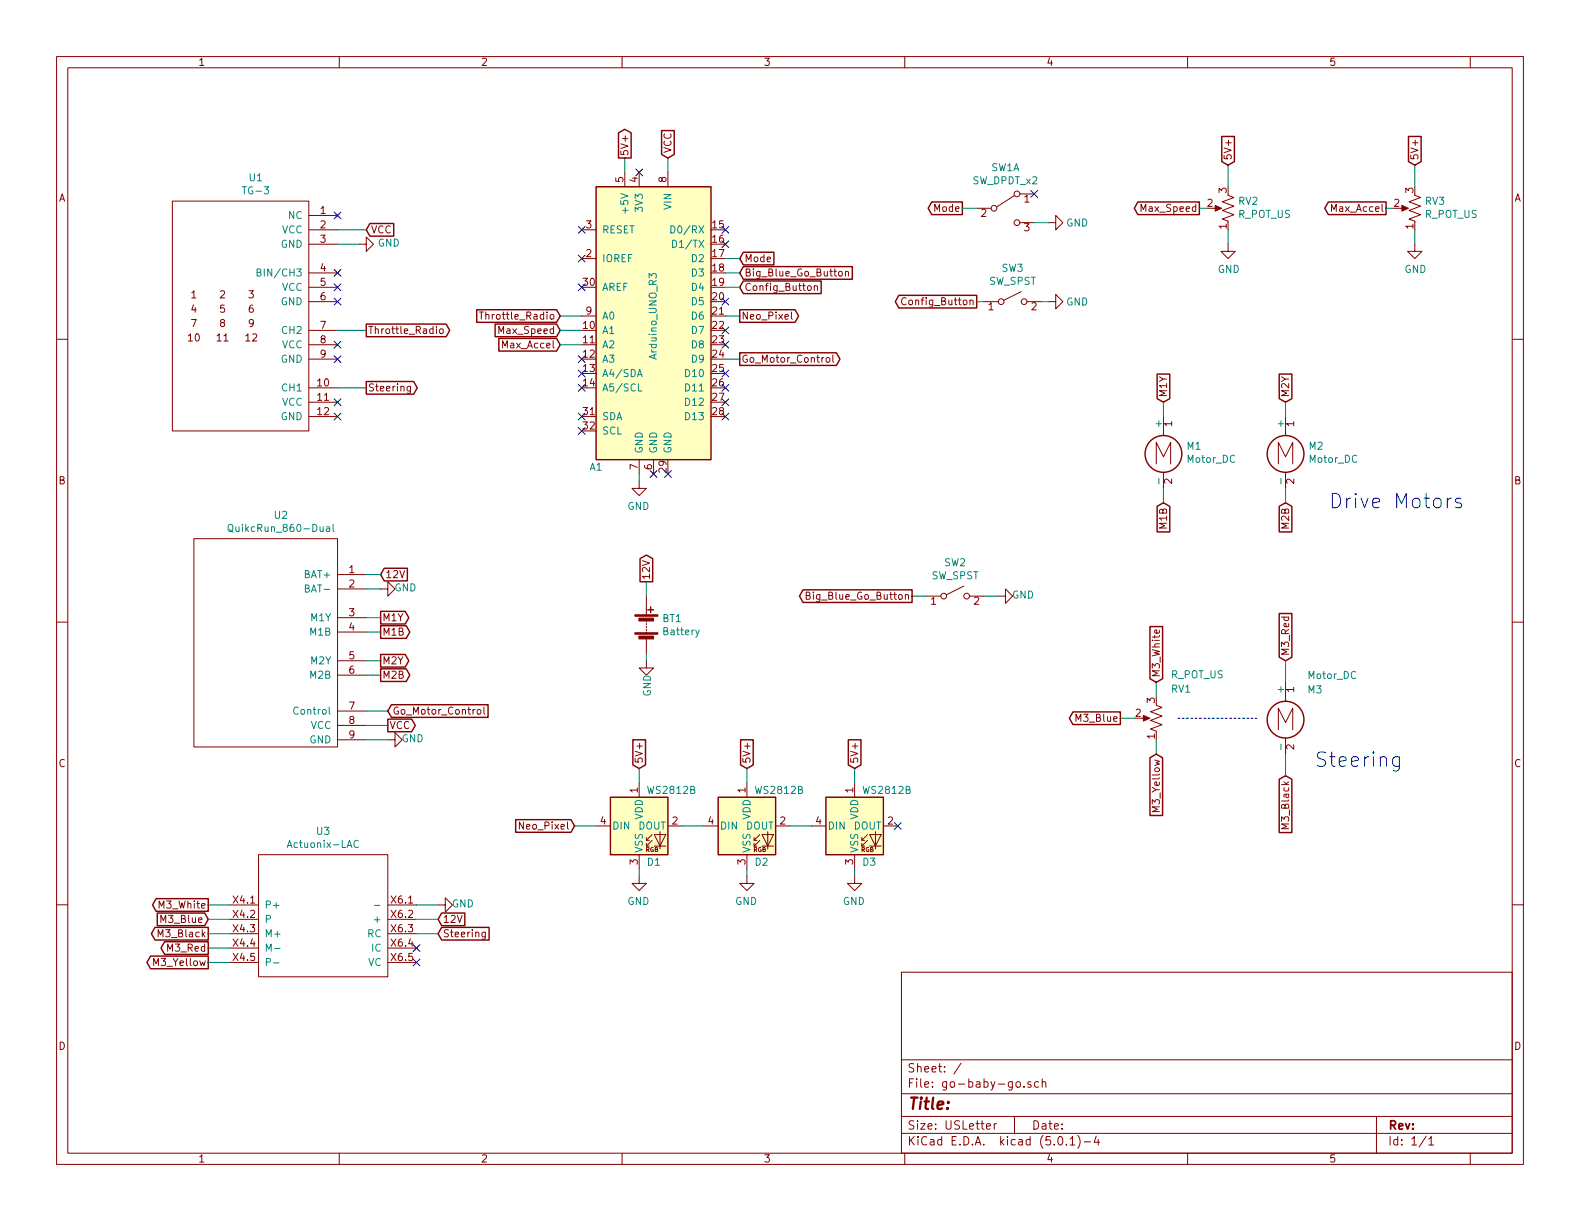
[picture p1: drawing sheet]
EESchema Schematic File Version 4
LIBS:go-baby-go-cache
EELAYER 26 0
EELAYER END
$Descr USLetter 11000 8500
encoding utf-8
Sheet 1 1
Title ""
Date ""
Rev ""
Comp ""
Comment1 ""
Comment2 ""
Comment3 ""
Comment4 ""
$EndDescr
$Comp
L go-baby-go:TG-3 U1
U 1 1
P 1650 2200
F 0 "U1" H 1781 3165 50  0000 C CNN
F 1 "TG-3" H 1781 3074 50  0000 C CNN
F 2 "" H 1550 2100 50  0001 C CNN
F 3 "" H 1550 2100 50  0001 C CNN
	1    1650 2200
	1    0    0    -1  
$EndComp
$Comp
L go-baby-go:Arduino_UNO_R3 A1
U 1 1
P 4550 2200
F 0 "A1" H 4950 1150 50  0000 C CNN
F 1 "Arduino_UNO_R3" V 4550 2200 50  0000 C CNN
F 2 "Module:Arduino_UNO_R3" H 4700 1150 50  0001 L CNN
F 3 "https://www.arduino.cc/en/Main/arduinoBoardUno" H 4350 3250 50  0001 C CNN
	1    4550 2200
	-1   0    0    -1  
$EndComp
Text GLabel 2550 2300 2    50   Output ~ 0
Throttle_Radio
Text GLabel 3900 2200 0    50   Input ~ 0
Throttle_Radio
Wire Wire Line
	2350 2300 2550 2300
Wire Wire Line
	4050 2200 3900 2200
$Comp
L go-baby-go:R_POT_US RV2
U 1 1
P 8550 1450
F 0 "RV2" H 8482 1404 50  0000 R CNN
F 1 "R_POT_US" H 8482 1495 50  0000 R CNN
F 2 "" H 8550 1450 50  0001 C CNN
F 3 "~" H 8550 1450 50  0001 C CNN
	1    8550 1450
	-1   0    0    1   
$EndComp
Text GLabel 3900 2300 0    50   Input ~ 0
Max_Speed
Text GLabel 8350 1450 0    50   Output ~ 0
Max_Speed
Wire Wire Line
	8350 1450 8400 1450
Wire Wire Line
	3900 2300 4050 2300
$Comp
L power:GND #PWR06
U 1 1
P 8550 1700
F 0 "#PWR06" H 8550 1450 50  0001 C CNN
F 1 "GND" H 8555 1527 50  0000 C CNN
F 2 "" H 8550 1700 50  0001 C CNN
F 3 "" H 8550 1700 50  0001 C CNN
	1    8550 1700
	1    0    0    -1  
$EndComp
Wire Wire Line
	8550 1600 8550 1700
$Comp
L go-baby-go:R_POT_US RV3
U 1 1
P 9850 1450
F 0 "RV3" H 9782 1404 50  0000 R CNN
F 1 "R_POT_US" H 9782 1495 50  0000 R CNN
F 2 "" H 9850 1450 50  0001 C CNN
F 3 "~" H 9850 1450 50  0001 C CNN
	1    9850 1450
	-1   0    0    1   
$EndComp
Text GLabel 9650 1450 0    50   Output ~ 0
Max_Accel
Wire Wire Line
	9650 1450 9700 1450
$Comp
L power:GND #PWR07
U 1 1
P 9850 1700
F 0 "#PWR07" H 9850 1450 50  0001 C CNN
F 1 "GND" H 9855 1527 50  0000 C CNN
F 2 "" H 9850 1700 50  0001 C CNN
F 3 "" H 9850 1700 50  0001 C CNN
	1    9850 1700
	1    0    0    -1  
$EndComp
Wire Wire Line
	9850 1600 9850 1700
Text GLabel 3900 2400 0    50   Input ~ 0
Max_Accel
Wire Wire Line
	4050 2400 3900 2400
$Comp
L power:GND #PWR04
U 1 1
P 4450 3350
F 0 "#PWR04" H 4450 3100 50  0001 C CNN
F 1 "GND" H 4455 3177 50  0000 C CNN
F 2 "" H 4450 3350 50  0001 C CNN
F 3 "" H 4450 3350 50  0001 C CNN
	1    4450 3350
	-1   0    0    -1  
$EndComp
Wire Wire Line
	4450 3300 4450 3350
$Comp
L power:GND #PWR01
U 1 1
P 2500 1700
F 0 "#PWR01" H 2500 1450 50  0001 C CNN
F 1 "GND" V 2505 1572 50  0000 R CNN
F 2 "" H 2500 1700 50  0001 C CNN
F 3 "" H 2500 1700 50  0001 C CNN
	1    2500 1700
	0    -1   -1   0   
$EndComp
Wire Wire Line
	2350 1700 2500 1700
$Comp
L go-baby-go:QuikcRun_860-Dual U2
U 1 1
P 2000 4850
F 0 "U2" H 1956 6115 50  0000 C CNN
F 1 "QuikcRun_860-Dual" H 1956 6024 50  0000 C CNN
F 2 "" H 1150 4450 50  0001 C CNN
F 3 "" H 1150 4450 50  0001 C CNN
	1    2000 4850
	1    0    0    -1  
$EndComp
Text GLabel 2700 4950 2    50   Input ~ 0
Go_Motor_Control
Text GLabel 5150 2500 2    50   Output ~ 0
Go_Motor_Control
Wire Wire Line
	2700 4950 2550 4950
$Comp
L power:GND #PWR02
U 1 1
P 2700 5150
F 0 "#PWR02" H 2700 4900 50  0001 C CNN
F 1 "GND" V 2705 4977 50  0000 C CNN
F 2 "" H 2700 5150 50  0001 C CNN
F 3 "" H 2700 5150 50  0001 C CNN
	1    2700 5150
	0    -1   -1   0   
$EndComp
Wire Wire Line
	2550 5150 2700 5150
Text GLabel 2700 5050 2    50   Output ~ 0
VCC
Text GLabel 2550 1600 2    50   Input ~ 0
VCC
Wire Wire Line
	2550 5050 2700 5050
Wire Wire Line
	2550 1600 2350 1600
NoConn ~ 2350 1500
Text GLabel 4650 1100 1    50   Input ~ 0
VCC
Wire Wire Line
	4650 1100 4650 1200
Text GLabel 8550 1150 1    50   Input ~ 0
5V+
Text GLabel 9850 1150 1    50   Input ~ 0
5V+
Text GLabel 4350 1100 1    50   Output ~ 0
5V+
Wire Wire Line
	4350 1100 4350 1200
Wire Wire Line
	8550 1150 8550 1300
Wire Wire Line
	9850 1150 9850 1300
$Comp
L Motor:Motor_DC M1
U 1 1
P 8100 3100
F 0 "M1" H 8258 3096 50  0000 L CNN
F 1 "Motor_DC" H 8258 3005 50  0000 L CNN
F 2 "" H 8100 3010 50  0001 C CNN
F 3 "~" H 8100 3010 50  0001 C CNN
	1    8100 3100
	1    0    0    -1  
$EndComp
$Comp
L Motor:Motor_DC M2
U 1 1
P 8950 3100
F 0 "M2" H 9108 3096 50  0000 L CNN
F 1 "Motor_DC" H 9108 3005 50  0000 L CNN
F 2 "" H 8950 3010 50  0001 C CNN
F 3 "~" H 8950 3010 50  0001 C CNN
	1    8950 3100
	1    0    0    -1  
$EndComp
Text GLabel 8100 2800 1    50   Input ~ 0
M1Y
Text GLabel 8950 2800 1    50   Input ~ 0
M2Y
Text GLabel 8100 3500 3    50   Input ~ 0
M1B
Text GLabel 8950 3500 3    50   Input ~ 0
M2B
Wire Wire Line
	8950 3500 8950 3400
Wire Wire Line
	8100 3400 8100 3500
Wire Wire Line
	8100 2800 8100 2900
Wire Wire Line
	8950 2900 8950 2800
Text GLabel 2650 4300 2    50   Output ~ 0
M1Y
Text GLabel 2650 4400 2    50   Output ~ 0
M1B
Text GLabel 2650 4600 2    50   Output ~ 0
M2Y
Text GLabel 2650 4700 2    50   Output ~ 0
M2B
Wire Wire Line
	2550 4300 2650 4300
Wire Wire Line
	2650 4400 2550 4400
Wire Wire Line
	2550 4600 2650 4600
Wire Wire Line
	2650 4700 2550 4700
$Comp
L go-baby-go:Battery BT1
U 1 1
P 4500 4350
F 0 "BT1" H 4608 4396 50  0000 L CNN
F 1 "Battery" H 4608 4305 50  0000 L CNN
F 2 "" V 4500 4410 50  0001 C CNN
F 3 "~" V 4500 4410 50  0001 C CNN
	1    4500 4350
	1    0    0    -1  
$EndComp
$Comp
L go-baby-go:Actuonix-LAC U3
U 1 1
P 2300 6450
F 0 "U3" H 2250 7115 50  0000 C CNN
F 1 "Actuonix-LAC" H 2250 7024 50  0000 C CNN
F 2 "" H 1850 6050 50  0001 C CNN
F 3 "" H 1850 6050 50  0001 C CNN
	1    2300 6450
	1    0    0    -1  
$EndComp
Text GLabel 3050 6500 2    50   Input ~ 0
Steering
Text GLabel 2550 2700 2    50   Output ~ 0
Steering
Wire Wire Line
	2550 2700 2350 2700
Wire Wire Line
	3050 6500 2900 6500
$Comp
L power:GND #PWR03
U 1 1
P 3050 6300
F 0 "#PWR03" H 3050 6050 50  0001 C CNN
F 1 "GND" V 3055 6127 50  0000 C CNN
F 2 "" H 3050 6300 50  0001 C CNN
F 3 "" H 3050 6300 50  0001 C CNN
	1    3050 6300
	0    -1   -1   0   
$EndComp
Wire Wire Line
	2900 6300 3050 6300
Text GLabel 4500 4050 1    50   Output ~ 0
12V
Text GLabel 1450 6500 0    50   Output ~ 0
M3_Black
Text GLabel 1450 6600 0    50   Output ~ 0
M3_Red
Wire Wire Line
	1450 6500 1600 6500
Wire Wire Line
	1600 6600 1450 6600
$Comp
L go-baby-go:R_POT_US RV1
U 1 1
P 8050 5000
F 0 "RV1" H 7950 4800 50  0000 R CNN
F 1 "R_POT_US" H 7950 4700 50  0000 R CNN
F 2 "" H 8050 5000 50  0001 C CNN
F 3 "~" H 8050 5000 50  0001 C CNN
	1    8050 5000
	-1   0    0    1   
$EndComp
Text GLabel 1450 6300 0    50   Output ~ 0
M3_White
Text GLabel 1450 6700 0    50   Output ~ 0
M3_Yellow
Text GLabel 1450 6400 0    50   Input ~ 0
M3_Blue
Wire Wire Line
	1450 6400 1600 6400
Wire Wire Line
	1450 6700 1600 6700
Wire Wire Line
	7800 5000 7900 5000
$Comp
L Motor:Motor_DC M3
U 1 1
P 8950 4950
F 0 "M3" H 9100 5100 50  0000 L CNN
F 1 "Motor_DC" H 9100 5200 50  0000 L CNN
F 2 "" H 8950 4860 50  0001 C CNN
F 3 "~" H 8950 4860 50  0001 C CNN
	1    8950 4950
	1    0    0    -1  
$EndComp
Wire Wire Line
	8050 5250 8050 5150
Wire Wire Line
	8050 4750 8050 4850
Text GLabel 8950 4600 1    50   Input ~ 0
M3_Red
Text GLabel 8950 5400 3    50   Input ~ 0
M3_Black
Wire Wire Line
	8950 5250 8950 5400
Wire Wire Line
	8950 4600 8950 4750
Wire Notes Line
	8200 5000 8750 5000
Text Notes 9150 5350 0    100  ~ 0
Steering
Text Notes 9250 3550 0    100  ~ 0
Drive Motors
NoConn ~ 2900 6600
NoConn ~ 2900 6700
$Comp
L Switch:SW_DPDT_x2 SW1
U 1 1
P 7000 1450
F 0 "SW1" H 7000 1735 50  0000 C CNN
F 1 "SW_DPDT_x2" H 7000 1644 50  0000 C CNN
F 2 "" H 7000 1450 50  0001 C CNN
F 3 "" H 7000 1450 50  0001 C CNN
	1    7000 1450
	1    0    0    -1  
$EndComp
$Comp
L power:GND #PWR05
U 1 1
P 7300 1550
F 0 "#PWR05" H 7300 1300 50  0001 C CNN
F 1 "GND" V 7300 1350 50  0000 C CNN
F 2 "" H 7300 1550 50  0001 C CNN
F 3 "" H 7300 1550 50  0001 C CNN
	1    7300 1550
	0    -1   1    0   
$EndComp
Wire Wire Line
	7300 1550 7200 1550
Text GLabel 6700 1450 0    50   Output ~ 0
Mode
Wire Wire Line
	6700 1450 6800 1450
Text GLabel 5150 1800 2    50   Input ~ 0
Mode
Wire Wire Line
	5150 1800 5050 1800
$Comp
L power:GND #PWR0101
U 1 1
P 4500 4600
F 0 "#PWR0101" H 4500 4350 50  0001 C CNN
F 1 "GND" V 4505 4427 50  0000 C CNN
F 2 "" H 4500 4600 50  0001 C CNN
F 3 "" H 4500 4600 50  0001 C CNN
	1    4500 4600
	1    0    0    -1  
$EndComp
Wire Wire Line
	4500 4600 4500 4550
$Comp
L power:GND #PWR0102
U 1 1
P 2650 4100
F 0 "#PWR0102" H 2650 3850 50  0001 C CNN
F 1 "GND" V 2655 3927 50  0000 C CNN
F 2 "" H 2650 4100 50  0001 C CNN
F 3 "" H 2650 4100 50  0001 C CNN
	1    2650 4100
	0    -1   -1   0   
$EndComp
Wire Wire Line
	2650 4100 2550 4100
$Comp
L Switch:SW_SPST SW2
U 1 1
P 6650 4150
F 0 "SW2" H 6650 4385 50  0000 C CNN
F 1 "SW_SPST" H 6650 4294 50  0000 C CNN
F 2 "" H 6650 4150 50  0001 C CNN
F 3 "" H 6650 4150 50  0001 C CNN
	1    6650 4150
	1    0    0    -1  
$EndComp
$Comp
L power:GND #PWR0103
U 1 1
P 6950 4150
F 0 "#PWR0103" H 6950 3900 50  0001 C CNN
F 1 "GND" V 6955 3977 50  0000 C CNN
F 2 "" H 6950 4150 50  0001 C CNN
F 3 "" H 6950 4150 50  0001 C CNN
	1    6950 4150
	0    -1   -1   0   
$EndComp
Wire Wire Line
	6950 4150 6850 4150
Text GLabel 6350 4150 0    50   Output ~ 0
Big_Blue_Go_Button
Wire Wire Line
	6350 4150 6450 4150
Text GLabel 5150 1900 2    50   Input ~ 0
Big_Blue_Go_Button
Wire Wire Line
	5150 1900 5050 1900
Wire Wire Line
	5050 2500 5150 2500
Text GLabel 5150 2200 2    50   Output ~ 0
Neo_Pixel
Wire Wire Line
	5050 2200 5150 2200
$Comp
L LED:WS2812B D1
U 1 1
P 4450 5750
F 0 "D1" H 4500 5500 50  0000 L CNN
F 1 "WS2812B" H 4500 6000 50  0000 L CNN
F 2 "LED_SMD:LED_WS2812B_PLCC4_5.0x5.0mm_P3.2mm" H 4500 5450 50  0001 L TNN
F 3 "https://cdn-shop.adafruit.com/datasheets/WS2812B.pdf" H 4550 5375 50  0001 L TNN
	1    4450 5750
	1    0    0    -1  
$EndComp
$Comp
L LED:WS2812B D2
U 1 1
P 5200 5750
F 0 "D2" H 5250 5500 50  0000 L CNN
F 1 "WS2812B" H 5250 6000 50  0000 L CNN
F 2 "LED_SMD:LED_WS2812B_PLCC4_5.0x5.0mm_P3.2mm" H 5250 5450 50  0001 L TNN
F 3 "https://cdn-shop.adafruit.com/datasheets/WS2812B.pdf" H 5300 5375 50  0001 L TNN
	1    5200 5750
	1    0    0    -1  
$EndComp
$Comp
L LED:WS2812B D3
U 1 1
P 5950 5750
F 0 "D3" H 6000 5500 50  0000 L CNN
F 1 "WS2812B" H 6000 6000 50  0000 L CNN
F 2 "LED_SMD:LED_WS2812B_PLCC4_5.0x5.0mm_P3.2mm" H 6000 5450 50  0001 L TNN
F 3 "https://cdn-shop.adafruit.com/datasheets/WS2812B.pdf" H 6050 5375 50  0001 L TNN
	1    5950 5750
	1    0    0    -1  
$EndComp
Text GLabel 4000 5750 0    50   Input ~ 0
Neo_Pixel
Wire Wire Line
	4000 5750 4150 5750
Wire Wire Line
	4750 5750 4900 5750
Wire Wire Line
	5500 5750 5650 5750
NoConn ~ 6250 5750
$Comp
L power:GND #PWR0104
U 1 1
P 4450 6100
F 0 "#PWR0104" H 4450 5850 50  0001 C CNN
F 1 "GND" H 4455 5927 50  0000 C CNN
F 2 "" H 4450 6100 50  0001 C CNN
F 3 "" H 4450 6100 50  0001 C CNN
	1    4450 6100
	-1   0    0    -1  
$EndComp
$Comp
L power:GND #PWR0105
U 1 1
P 5200 6100
F 0 "#PWR0105" H 5200 5850 50  0001 C CNN
F 1 "GND" H 5205 5927 50  0000 C CNN
F 2 "" H 5200 6100 50  0001 C CNN
F 3 "" H 5200 6100 50  0001 C CNN
	1    5200 6100
	-1   0    0    -1  
$EndComp
$Comp
L power:GND #PWR0106
U 1 1
P 5950 6100
F 0 "#PWR0106" H 5950 5850 50  0001 C CNN
F 1 "GND" H 5955 5927 50  0000 C CNN
F 2 "" H 5950 6100 50  0001 C CNN
F 3 "" H 5950 6100 50  0001 C CNN
	1    5950 6100
	-1   0    0    -1  
$EndComp
Wire Wire Line
	4450 6050 4450 6100
Wire Wire Line
	5200 6050 5200 6100
Wire Wire Line
	5950 6050 5950 6100
Text GLabel 4450 5350 1    50   Input ~ 0
5V+
Wire Wire Line
	4450 5350 4450 5450
Text GLabel 5200 5350 1    50   Input ~ 0
5V+
Text GLabel 5950 5350 1    50   Input ~ 0
5V+
Wire Wire Line
	5200 5350 5200 5450
Wire Wire Line
	5950 5350 5950 5450
$Comp
L Switch:SW_SPST SW3
U 1 1
P 7050 2100
F 0 "SW3" H 7050 2335 50  0000 C CNN
F 1 "SW_SPST" H 7050 2244 50  0000 C CNN
F 2 "" H 7050 2100 50  0001 C CNN
F 3 "" H 7050 2100 50  0001 C CNN
	1    7050 2100
	1    0    0    -1  
$EndComp
$Comp
L power:GND #PWR0107
U 1 1
P 7300 2100
F 0 "#PWR0107" H 7300 1850 50  0001 C CNN
F 1 "GND" V 7300 1900 50  0000 C CNN
F 2 "" H 7300 2100 50  0001 C CNN
F 3 "" H 7300 2100 50  0001 C CNN
	1    7300 2100
	0    -1   1    0   
$EndComp
Wire Wire Line
	7250 2100 7300 2100
Text GLabel 5150 2000 2    50   Input ~ 0
Config_Button
Wire Wire Line
	5050 2000 5150 2000
Text GLabel 6800 2100 0    50   Output ~ 0
Config_Button
Wire Wire Line
	6800 2100 6850 2100
NoConn ~ 4450 1200
NoConn ~ 4050 1600
NoConn ~ 4050 1800
NoConn ~ 4050 2000
NoConn ~ 5050 1600
NoConn ~ 5050 1700
NoConn ~ 5050 2300
NoConn ~ 5050 2100
NoConn ~ 5050 2400
NoConn ~ 5050 2600
NoConn ~ 5050 2700
NoConn ~ 5050 2800
NoConn ~ 5050 2900
NoConn ~ 4650 3300
NoConn ~ 4550 3300
NoConn ~ 4050 3000
NoConn ~ 4050 2900
NoConn ~ 4050 2700
NoConn ~ 4050 2600
NoConn ~ 4050 2500
NoConn ~ 2350 1900
NoConn ~ 2350 2000
NoConn ~ 2350 2100
NoConn ~ 2350 2400
NoConn ~ 2350 2500
NoConn ~ 2350 2800
NoConn ~ 2350 2900
NoConn ~ 7200 1350
Text GLabel 3050 6400 2    50   Input ~ 0
12V
Wire Wire Line
	2900 6400 3050 6400
Wire Wire Line
	1450 6300 1600 6300
Text GLabel 8050 4750 1    50   Input ~ 0
M3_White
Text GLabel 8050 5250 3    50   Input ~ 0
M3_Yellow
Text GLabel 7800 5000 0    50   Output ~ 0
M3_Blue
Wire Wire Line
	4500 4050 4500 4150
Text GLabel 2650 4000 2    50   Input ~ 0
12V
Wire Wire Line
	2550 4000 2650 4000
$EndSCHEMATC
